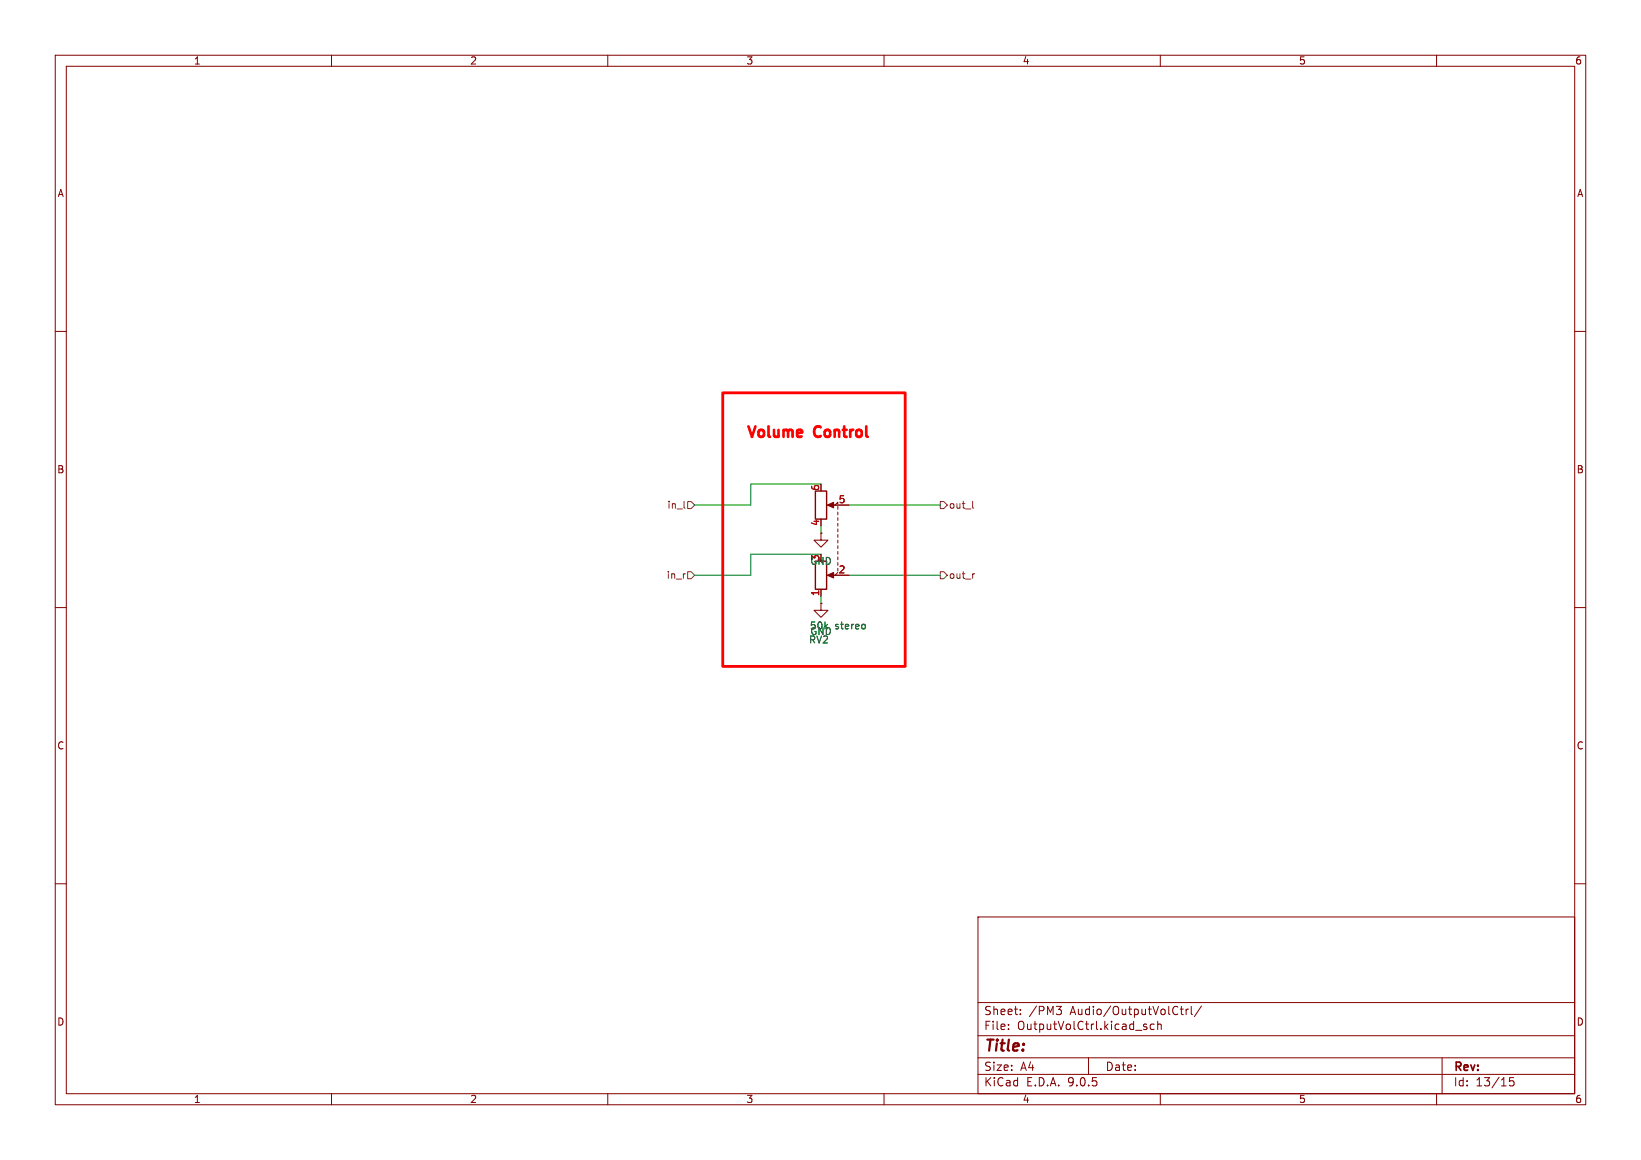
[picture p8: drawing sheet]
(kicad_sch
 (version 20250114)
 (generator "eeschema")
 (generator_version "9.0")
 (paper "A4")
 (lib_symbols
  (symbol "Device:R_Potentiometer_Dual"
   (pin_names
    (offset 1.016) (hide yes)) (exclude_from_sim no) (in_bom yes) (on_board yes)
   (property "Reference" "RV" (at 0 3.81 0) (effects (font (size 1.27 1.27))))
   (property "Value" "R_Potentiometer_Dual" (at 0 1.905 0) (effects (font (size 1.27 1.27))))
   (property "Footprint" "" (at 6.35 -1.905 0) (effects (font (size 1.27 1.27)) (hide yes)))
   (property "Datasheet" "~" (at 6.35 -1.905 0) (effects (font (size 1.27 1.27)) (hide yes)))
   (property "Description" "Dual potentiometer" (at 0 0 0) (effects (font (size 1.27 1.27)) (hide yes)))
   (symbol "R_Potentiometer_Dual_0_1"
    (rectangle (start -8.89 -1.524) (end -3.81 -3.556) (stroke (width 0.254) (type default)) (fill (type none)))
    (polyline (pts (xy -6.35 0) (xy -6.35 -1.016)) (stroke (width 0) (type default)) (fill (type none)))
    (polyline (pts (xy -6.35 0) (xy -6.35 -1.016)) (stroke (width 0) (type default)) (fill (type none)))
    (polyline (pts (xy -6.35 0) (xy -5.842 0.508)) (stroke (width 0) (type default)) (fill (type none)))
    (polyline (pts (xy -6.35 -1.397) (xy -6.858 -0.254) (xy -5.842 -0.254) (xy -6.35 -1.397)) (stroke (width 0) (type default)) (fill (type outline)))
    (polyline (pts (xy -5.588 0.508) (xy -5.08 0.508)) (stroke (width 0) (type default)) (fill (type none)))
    (polyline (pts (xy -4.572 0.508) (xy -4.064 0.508)) (stroke (width 0) (type default)) (fill (type none)))
    (polyline (pts (xy -3.556 0.508) (xy -3.048 0.508)) (stroke (width 0) (type default)) (fill (type none)))
    (polyline (pts (xy -2.54 0.508) (xy -2.032 0.508)) (stroke (width 0) (type default)) (fill (type none)))
    (polyline (pts (xy -1.524 0.508) (xy -1.016 0.508)) (stroke (width 0) (type default)) (fill (type none)))
    (polyline (pts (xy -0.508 0.508) (xy 0 0.508)) (stroke (width 0) (type default)) (fill (type none)))
    (polyline (pts (xy 0.508 0.508) (xy 1.016 0.508)) (stroke (width 0) (type default)) (fill (type none)))
    (polyline (pts (xy 1.524 0.508) (xy 2.032 0.508)) (stroke (width 0) (type default)) (fill (type none)))
    (polyline (pts (xy 2.54 0.508) (xy 3.048 0.508)) (stroke (width 0) (type default)) (fill (type none)))
    (polyline (pts (xy 3.556 0.508) (xy 4.064 0.508)) (stroke (width 0) (type default)) (fill (type none)))
    (rectangle (start 3.81 -1.524) (end 8.89 -3.556) (stroke (width 0.254) (type default)) (fill (type none)))
    (polyline (pts (xy 4.572 0.508) (xy 5.08 0.508)) (stroke (width 0) (type default)) (fill (type none)))
    (polyline (pts (xy 5.588 0.508) (xy 6.096 0.508)) (stroke (width 0) (type default)) (fill (type none)))
    (polyline (pts (xy 6.35 0) (xy 6.35 -1.016)) (stroke (width 0) (type default)) (fill (type none)))
    (polyline (pts (xy 6.35 0) (xy 6.35 -1.016)) (stroke (width 0) (type default)) (fill (type none)))
    (polyline (pts (xy 6.35 -1.397) (xy 5.842 -0.254) (xy 6.858 -0.254) (xy 6.35 -1.397)) (stroke (width 0) (type default)) (fill (type outline)))
    (polyline (pts (xy 6.604 0.508) (xy 6.858 0.508) (xy 6.35 0)) (stroke (width 0) (type default)) (fill (type none))))
   (symbol "R_Potentiometer_Dual_1_1"
    (pin passive line (at -10.16 -2.54 0) (length 1.27) (name "1" (effects (font (size 1.27 1.27)))) (number "1" (effects (font (size 1.27 1.27)))))
    (pin passive line (at -6.35 2.54 270) (length 2.54) (name "2" (effects (font (size 1.27 1.27)))) (number "2" (effects (font (size 1.27 1.27)))))
    (pin passive line (at -2.54 -2.54 180) (length 1.27) (name "3" (effects (font (size 1.27 1.27)))) (number "3" (effects (font (size 1.27 1.27)))))
    (pin passive line (at 2.54 -2.54 0) (length 1.27) (name "4" (effects (font (size 1.27 1.27)))) (number "4" (effects (font (size 1.27 1.27)))))
    (pin passive line (at 6.35 2.54 270) (length 2.54) (name "5" (effects (font (size 1.27 1.27)))) (number "5" (effects (font (size 1.27 1.27)))))
    (pin passive line (at 10.16 -2.54 180) (length 1.27) (name "6" (effects (font (size 1.27 1.27)))) (number "6" (effects (font (size 1.27 1.27))))))
   (embedded_fonts no))
  (symbol "power:GND"
   (power)
   (pin_numbers (hide yes))
   (pin_names
    (offset 0) (hide yes)) (exclude_from_sim no) (in_bom yes) (on_board yes)
   (property "Reference" "#PWR" (at 0 -6.35 0) (effects (font (size 1.27 1.27)) (hide yes)))
   (property "Value" "GND" (at 0 -3.81 0) (effects (font (size 1.27 1.27))))
   (property "Footprint" "" (at 0 0 0) (effects (font (size 1.27 1.27)) (hide yes)))
   (property "Datasheet" "" (at 0 0 0) (effects (font (size 1.27 1.27)) (hide yes)))
   (property "Description" "Power symbol creates a global label with name \"GND\" , ground" (at 0 0 0) (effects (font (size 1.27 1.27)) (hide yes)))
   (symbol "GND_0_1"
    (polyline (pts (xy 0 0) (xy 0 -1.27) (xy 1.27 -1.27) (xy 0 -2.54) (xy -1.27 -1.27) (xy 0 -1.27)) (stroke (width 0) (type default)) (fill (type none))))
   (symbol "GND_1_1"
    (pin power_in line (at 0 0 270) (length 0) (name "~" (effects (font (size 1.27 1.27)))) (number "1" (effects (font (size 1.27 1.27))))))
   (embedded_fonts no)))
 (rectangle
  (start 130.81 71.12)
  (end 163.83 120.65)
  (stroke (width 0.508) (type solid) (color 255 0 0 1))
  (fill (type none)))
 (text "Volume Control"
  (exclude_from_sim no)
  (at 146.304 78.486 0)
  (effects (font (size 1.905 1.905) (thickness 0.508)
    (bold yes) (color 255 0 0 1))))
 (wire
  (pts (xy 125.73 91.44) (xy 135.89 91.44))
  (stroke (width 0) (type default)))
 (wire
  (pts (xy 135.89 87.63) (xy 148.59 87.63))
  (stroke (width 0) (type default)))
 (wire
  (pts (xy 135.89 104.14) (xy 135.89 100.33))
  (stroke (width 0) (type default)))
 (wire
  (pts (xy 148.59 107.95) (xy 148.59 109.22))
  (stroke (width 0) (type default)))
 (wire
  (pts (xy 135.89 100.33) (xy 148.59 100.33))
  (stroke (width 0) (type default)))
 (wire
  (pts (xy 153.67 91.44) (xy 170.18 91.44))
  (stroke (width 0) (type default)))
 (wire
  (pts (xy 125.73 104.14) (xy 135.89 104.14))
  (stroke (width 0) (type default)))
 (wire
  (pts (xy 153.67 104.14) (xy 170.18 104.14))
  (stroke (width 0) (type default)))
 (wire
  (pts (xy 135.89 91.44) (xy 135.89 87.63))
  (stroke (width 0) (type default)))
 (wire
  (pts (xy 148.59 95.25) (xy 148.59 96.52))
  (stroke (width 0) (type default)))
 (hierarchical_label "out_r"
  (shape output)
  (at 170.18 104.14 0)
  (effects (font (size 1.27 1.27)) (justify left)))
 (hierarchical_label "out_l"
  (shape output)
  (at 170.18 91.44 0)
  (effects (font (size 1.27 1.27)) (justify left)))
 (hierarchical_label "in_l"
  (shape input)
  (at 125.73 91.44 180)
  (effects (font (size 1.27 1.27)) (justify right)))
 (hierarchical_label "in_r"
  (shape input)
  (at 125.73 104.14 180)
  (effects (font (size 1.27 1.27)) (justify right)))
 (symbol
  (lib_id "power:GND")
  (at 148.59 109.22 0)
  (unit 1)
  (exclude_from_sim no)
  (in_bom yes)
  (on_board yes)
  (dnp no)
  (fields_autoplaced yes)
  (property "Reference" "#PWR038" (at 148.59 115.57 0) (effects (font (size 1.27 1.27)) (hide yes)))
  (property "Value" "GND" (at 148.59 114.3 0) (effects (font (size 1.27 1.27))))
  (property "Footprint" "" (at 148.59 109.22 0) (effects (font (size 1.27 1.27)) (hide yes)))
  (property "Datasheet" "" (at 148.59 109.22 0) (effects (font (size 1.27 1.27)) (hide yes)))
  (property "Description" "Power symbol creates a global label with name \"GND\" , ground" (at 148.59 109.22 0) (effects (font (size 1.27 1.27)) (hide yes)))
  (pin "1"))
 (symbol
  (lib_id "power:GND")
  (at 148.59 96.52 0)
  (unit 1)
  (exclude_from_sim no)
  (in_bom yes)
  (on_board yes)
  (dnp no)
  (fields_autoplaced yes)
  (property "Reference" "#PWR037" (at 148.59 102.87 0) (effects (font (size 1.27 1.27)) (hide yes)))
  (property "Value" "GND" (at 148.59 101.6 0) (effects (font (size 1.27 1.27))))
  (property "Footprint" "" (at 148.59 96.52 0) (effects (font (size 1.27 1.27)) (hide yes)))
  (property "Datasheet" "" (at 148.59 96.52 0) (effects (font (size 1.27 1.27)) (hide yes)))
  (property "Description" "Power symbol creates a global label with name \"GND\" , ground" (at 148.59 96.52 0) (effects (font (size 1.27 1.27)) (hide yes)))
  (pin "1"))
 (symbol
  (lib_id "Device:R_Potentiometer_Dual")
  (at 151.13 97.79 270)
  (mirror x)
  (unit 1)
  (exclude_from_sim no)
  (in_bom yes)
  (on_board yes)
  (dnp no)
  (property "Reference" "RV2" (at 150.114 115.824 90) (effects (font (size 1.27 1.27)) (justify right)))
  (property "Value" "50k stereo" (at 156.972 113.284 90) (effects (font (size 1.27 1.27)) (justify right)))
  (property "Footprint" "Potentiometer_THT:Potentiometer_Bourns_PTV112-4_Dual_Vertical" (at 149.225 91.44 0) (effects (font (size 1.27 1.27)) (hide yes)))
  (property "Datasheet" "~" (at 149.225 91.44 0) (effects (font (size 1.27 1.27)) (hide yes)))
  (property "Description" "Dual potentiometer,  PTV112-4420A-A503" (at 151.13 97.79 0) (effects (font (size 1.27 1.27)) (hide yes)))
  (property "MPN" "" (at 151.13 97.79 90) (effects (font (size 1.27 1.27)) (hide yes)))
  (property "Manufacturer" "" (at 151.13 97.79 90) (effects (font (size 1.27 1.27)) (hide yes)))
  (property "Sim.Type" "" (at 151.13 97.79 90) (effects (font (size 1.27 1.27)) (hide yes)))
  (pin "2")
  (pin "5")
  (pin "4")
  (pin "3")
  (pin "1")
  (pin "6")))
